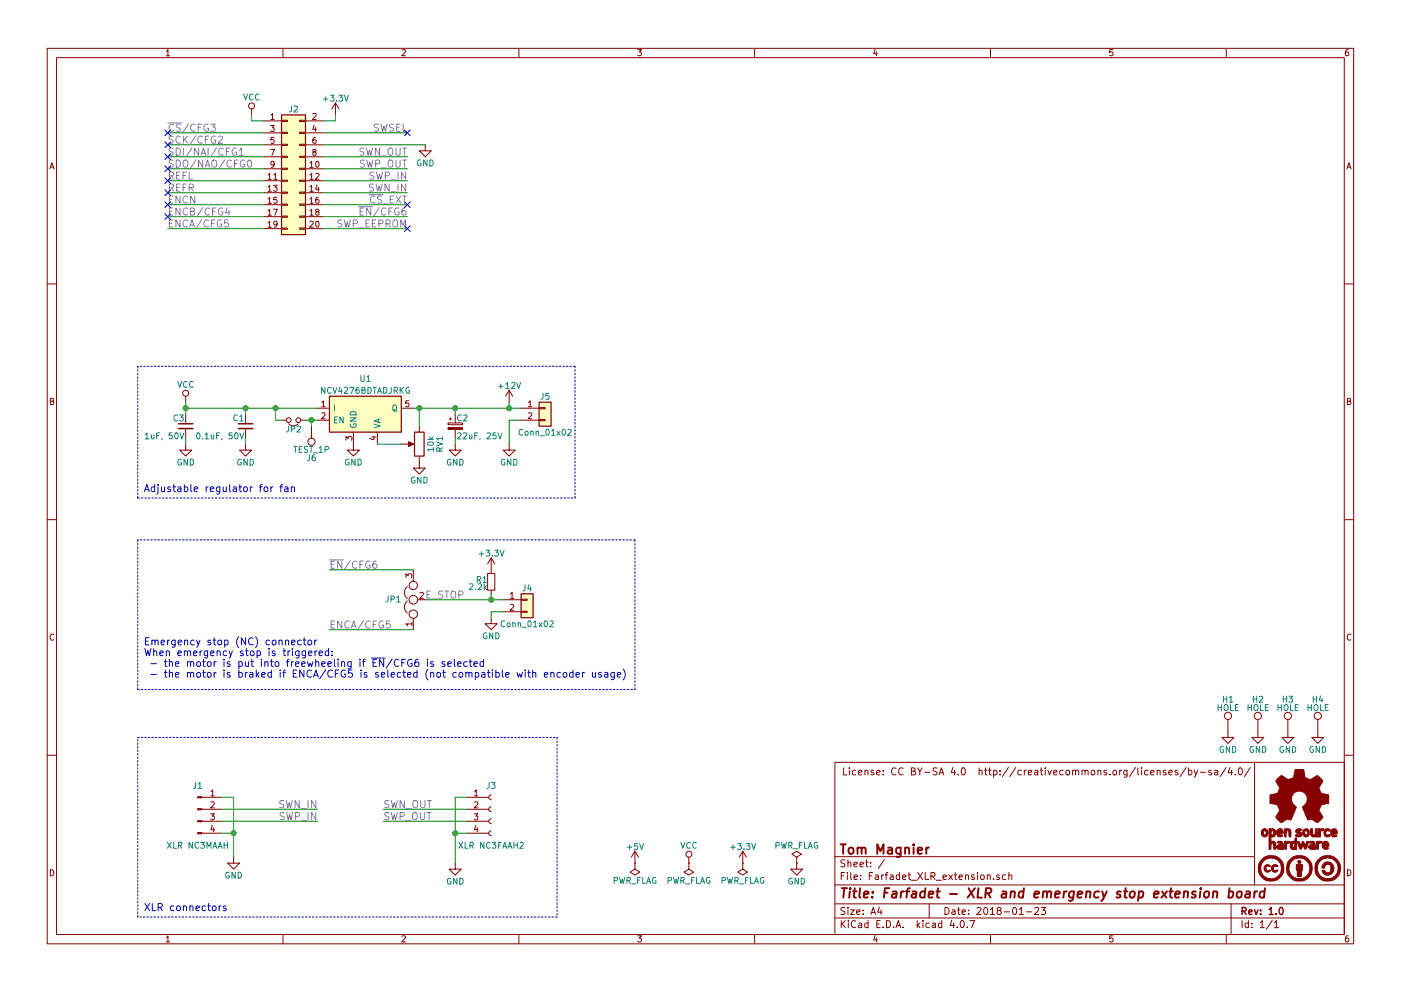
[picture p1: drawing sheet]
EESchema Schematic File Version 2
LIBS:power
LIBS:device
LIBS:switches
LIBS:relays
LIBS:motors
LIBS:transistors
LIBS:conn
LIBS:linear
LIBS:regul
LIBS:74xx
LIBS:cmos4000
LIBS:adc-dac
LIBS:memory
LIBS:xilinx
LIBS:microcontrollers
LIBS:dsp
LIBS:microchip
LIBS:analog_switches
LIBS:motorola
LIBS:texas
LIBS:intel
LIBS:audio
LIBS:interface
LIBS:digital-audio
LIBS:philips
LIBS:display
LIBS:cypress
LIBS:siliconi
LIBS:opto
LIBS:atmel
LIBS:contrib
LIBS:valves
LIBS:tom_kicad
LIBS:Farfadet_XLR_extension-cache
EELAYER 25 0
EELAYER END
$Descr A4 11693 8268
encoding utf-8
Sheet 1 1
Title "Farfadet - XLR and emergency stop extension board"
Date "2018-01-23"
Rev "1.0"
Comp "Tom Magnier"
Comment1 ""
Comment2 ""
Comment3 ""
Comment4 ""
$EndDescr
$Comp
L Conn_02x10_Odd_Even J2
U 1 1
P 2400 1400
F 0 "J2" H 2450 1900 50  0000 C CNN
F 1 "Conn_02x10_Odd_Even" H 2450 800 50  0001 C CNN
F 2 "Socket_Strips:Socket_Strip_Straight_2x10_Pitch1.27mm_SMD" H 2400 1400 50  0001 C CNN
F 3 "" H 2400 1400 50  0001 C CNN
	1    2400 1400
	1    0    0    -1  
$EndComp
Wire Wire Line
	2200 1100 1400 1100
Wire Wire Line
	2200 1200 1400 1200
Wire Wire Line
	2200 1300 1400 1300
Wire Wire Line
	2200 1400 1400 1400
Wire Wire Line
	2200 1500 1400 1500
Wire Wire Line
	2200 1600 1400 1600
Wire Wire Line
	2200 1700 1400 1700
Wire Wire Line
	2200 1800 1400 1800
$Comp
L VCC #PWR01
U 1 1
P 2100 950
F 0 "#PWR01" H 2100 800 50  0001 C CNN
F 1 "VCC" H 2100 1100 50  0000 C CNN
F 2 "" H 2100 950 50  0001 C CNN
F 3 "" H 2100 950 50  0001 C CNN
	1    2100 950 
	1    0    0    -1  
$EndComp
Wire Wire Line
	2100 950  2100 1000
Wire Wire Line
	2100 1000 2200 1000
Text Label 1400 1100 0    60   ~ 0
~CS~/CFG3
Text Label 1400 1200 0    60   ~ 0
SCK/CFG2
Text Label 1400 1300 0    60   ~ 0
SDI/NAI/CFG1
Text Label 1400 1400 0    60   ~ 0
SDO/NAO/CFG0
Text Label 1400 1500 0    60   ~ 0
REFL
Text Label 1400 1600 0    60   ~ 0
REFR
Text Label 1400 1700 0    60   ~ 0
ENCN
Text Label 1400 1800 0    60   ~ 0
ENCB/CFG4
Text Label 1400 1900 0    60   ~ 0
ENCA/CFG5
Wire Wire Line
	1400 1900 2200 1900
$Comp
L +3.3V #PWR02
U 1 1
P 2800 950
F 0 "#PWR02" H 2800 800 50  0001 C CNN
F 1 "+3.3V" H 2800 1090 50  0000 C CNN
F 2 "" H 2800 950 50  0001 C CNN
F 3 "" H 2800 950 50  0001 C CNN
	1    2800 950 
	1    0    0    -1  
$EndComp
Wire Wire Line
	2800 950  2800 1000
Wire Wire Line
	2800 1000 2700 1000
Wire Wire Line
	2700 1100 3400 1100
$Comp
L GND #PWR03
U 1 1
P 3550 1200
F 0 "#PWR03" H 3550 950 50  0001 C CNN
F 1 "GND" H 3550 1050 50  0000 C CNN
F 2 "" H 3550 1200 50  0001 C CNN
F 3 "" H 3550 1200 50  0001 C CNN
	1    3550 1200
	1    0    0    -1  
$EndComp
Wire Wire Line
	2700 1200 3550 1200
Wire Wire Line
	2700 1300 3400 1300
Wire Wire Line
	2700 1400 3400 1400
Wire Wire Line
	2700 1500 3400 1500
Wire Wire Line
	2700 1600 3400 1600
Wire Wire Line
	2700 1700 3400 1700
Wire Wire Line
	2700 1800 3400 1800
Wire Wire Line
	2700 1900 3400 1900
Text Label 3400 1300 2    60   ~ 0
SWN_OUT
Text Label 3400 1400 2    60   ~ 0
SWP_OUT
Text Label 3400 1500 2    60   ~ 0
SWP_IN
Text Label 3400 1600 2    60   ~ 0
SWN_IN
Text Label 3400 1100 2    60   ~ 0
SWSEL
Text Label 3400 1800 2    60   ~ 0
~EN~/CFG6
Text Label 3400 1900 2    60   ~ 0
SWP_EEPROM
$Comp
L Conn_01x04_Male J1
U 1 1
P 1650 6750
F 0 "J1" H 1650 6950 50  0000 C CNN
F 1 "XLR NC3MAAH" H 1650 6450 50  0000 C CNN
F 2 "tom_kicad_lib:Neutrik_XLR_NC3MAAH" H 1650 6750 50  0001 C CNN
F 3 "" H 1650 6750 50  0001 C CNN
	1    1650 6750
	1    0    0    -1  
$EndComp
$Comp
L Conn_01x04_Female J3
U 1 1
P 4100 6750
F 0 "J3" H 4100 6950 50  0000 C CNN
F 1 "XLR NC3FAAH2" H 4100 6450 50  0000 C CNN
F 2 "tom_kicad_lib:Neutrik_XLR_NC3FAAH2" H 4100 6750 50  0001 C CNN
F 3 "" H 4100 6750 50  0001 C CNN
	1    4100 6750
	1    0    0    -1  
$EndComp
Wire Wire Line
	1850 6650 1950 6650
Wire Wire Line
	1950 6650 1950 7150
Wire Wire Line
	1950 6950 1850 6950
$Comp
L GND #PWR04
U 1 1
P 1950 7150
F 0 "#PWR04" H 1950 6900 50  0001 C CNN
F 1 "GND" H 1950 7000 50  0000 C CNN
F 2 "" H 1950 7150 50  0001 C CNN
F 3 "" H 1950 7150 50  0001 C CNN
	1    1950 7150
	1    0    0    -1  
$EndComp
Connection ~ 1950 6950
$Comp
L GND #PWR05
U 1 1
P 3800 7200
F 0 "#PWR05" H 3800 6950 50  0001 C CNN
F 1 "GND" H 3800 7050 50  0000 C CNN
F 2 "" H 3800 7200 50  0001 C CNN
F 3 "" H 3800 7200 50  0001 C CNN
	1    3800 7200
	1    0    0    -1  
$EndComp
Wire Wire Line
	3800 6650 3800 7200
Wire Wire Line
	3800 6950 3900 6950
Wire Wire Line
	3800 6650 3900 6650
Connection ~ 3800 6950
Wire Wire Line
	1850 6750 2650 6750
Wire Wire Line
	1850 6850 2650 6850
Wire Wire Line
	3900 6750 3200 6750
Wire Wire Line
	3900 6850 3200 6850
Text Label 2650 6750 2    60   ~ 0
SWN_IN
Text Label 2650 6850 2    60   ~ 0
SWP_IN
Text Label 3200 6750 0    60   ~ 0
SWN_OUT
Text Label 3200 6850 0    60   ~ 0
SWP_OUT
Wire Notes Line
	1150 6150 4650 6150
Wire Notes Line
	4650 6150 4650 7650
Wire Notes Line
	4650 7650 1150 7650
Wire Notes Line
	1150 7650 1150 6150
Text Notes 1200 7600 0    60   ~ 0
XLR connectors
$Comp
L Conn_01x02 J4
U 1 1
P 4400 5000
F 0 "J4" H 4400 5100 50  0000 C CNN
F 1 "Conn_01x02" H 4400 4800 50  0000 C CNN
F 2 "Connectors_Terminal_Blocks:TerminalBlock_Pheonix_MPT-2.54mm_2pol" H 4400 5000 50  0001 C CNN
F 3 "" H 4400 5000 50  0001 C CNN
	1    4400 5000
	1    0    0    -1  
$EndComp
$Comp
L TEST_1P H4
U 1 1
P 11000 6100
F 0 "H4" H 11000 6370 50  0000 C CNN
F 1 "HOLE" H 11000 6300 50  0000 C CNN
F 2 "Mounting_Holes:MountingHole_3.2mm_M3_Pad_Via" H 11200 6100 50  0001 C CNN
F 3 "" H 11200 6100 50  0001 C CNN
	1    11000 6100
	1    0    0    -1  
$EndComp
$Comp
L GND #PWR06
U 1 1
P 11000 6100
F 0 "#PWR06" H 11000 5850 50  0001 C CNN
F 1 "GND" H 11000 5950 50  0000 C CNN
F 2 "" H 11000 6100 50  0001 C CNN
F 3 "" H 11000 6100 50  0001 C CNN
	1    11000 6100
	1    0    0    -1  
$EndComp
$Comp
L TEST_1P H3
U 1 1
P 10750 6100
F 0 "H3" H 10750 6370 50  0000 C CNN
F 1 "HOLE" H 10750 6300 50  0000 C CNN
F 2 "Mounting_Holes:MountingHole_3.2mm_M3_Pad_Via" H 10950 6100 50  0001 C CNN
F 3 "" H 10950 6100 50  0001 C CNN
	1    10750 6100
	1    0    0    -1  
$EndComp
$Comp
L GND #PWR07
U 1 1
P 10750 6100
F 0 "#PWR07" H 10750 5850 50  0001 C CNN
F 1 "GND" H 10750 5950 50  0000 C CNN
F 2 "" H 10750 6100 50  0001 C CNN
F 3 "" H 10750 6100 50  0001 C CNN
	1    10750 6100
	1    0    0    -1  
$EndComp
$Comp
L TEST_1P H2
U 1 1
P 10500 6100
F 0 "H2" H 10500 6370 50  0000 C CNN
F 1 "HOLE" H 10500 6300 50  0000 C CNN
F 2 "Mounting_Holes:MountingHole_3.2mm_M3_Pad_Via" H 10700 6100 50  0001 C CNN
F 3 "" H 10700 6100 50  0001 C CNN
	1    10500 6100
	1    0    0    -1  
$EndComp
$Comp
L GND #PWR08
U 1 1
P 10500 6100
F 0 "#PWR08" H 10500 5850 50  0001 C CNN
F 1 "GND" H 10500 5950 50  0000 C CNN
F 2 "" H 10500 6100 50  0001 C CNN
F 3 "" H 10500 6100 50  0001 C CNN
	1    10500 6100
	1    0    0    -1  
$EndComp
$Comp
L TEST_1P H1
U 1 1
P 10250 6100
F 0 "H1" H 10250 6370 50  0000 C CNN
F 1 "HOLE" H 10250 6300 50  0000 C CNN
F 2 "Mounting_Holes:MountingHole_3.2mm_M3_Pad_Via" H 10450 6100 50  0001 C CNN
F 3 "" H 10450 6100 50  0001 C CNN
	1    10250 6100
	1    0    0    -1  
$EndComp
$Comp
L GND #PWR09
U 1 1
P 10250 6100
F 0 "#PWR09" H 10250 5850 50  0001 C CNN
F 1 "GND" H 10250 5950 50  0000 C CNN
F 2 "" H 10250 6100 50  0001 C CNN
F 3 "" H 10250 6100 50  0001 C CNN
	1    10250 6100
	1    0    0    -1  
$EndComp
$Comp
L R_Small R1
U 1 1
P 4100 4850
F 0 "R1" H 4130 4870 50  0000 L CNN
F 1 "2.2k" H 4130 4810 50  0000 L CNN
F 2 "Resistors_SMD:R_0603" H 4100 4850 50  0001 C CNN
F 3 "" H 4100 4850 50  0001 C CNN
	1    4100 4850
	-1   0    0    -1  
$EndComp
$Comp
L GND #PWR010
U 1 1
P 4100 5150
F 0 "#PWR010" H 4100 4900 50  0001 C CNN
F 1 "GND" H 4100 5000 50  0000 C CNN
F 2 "" H 4100 5150 50  0001 C CNN
F 3 "" H 4100 5150 50  0001 C CNN
	1    4100 5150
	1    0    0    -1  
$EndComp
Wire Wire Line
	4100 5150 4100 5100
Wire Wire Line
	4100 5100 4200 5100
Wire Wire Line
	4100 4950 4100 5000
Wire Wire Line
	3550 5000 4200 5000
$Comp
L +3.3V #PWR011
U 1 1
P 4100 4750
F 0 "#PWR011" H 4100 4600 50  0001 C CNN
F 1 "+3.3V" H 4100 4890 50  0000 C CNN
F 2 "" H 4100 4750 50  0001 C CNN
F 3 "" H 4100 4750 50  0001 C CNN
	1    4100 4750
	1    0    0    -1  
$EndComp
Connection ~ 4100 5000
Text Notes 1200 5650 0    60   ~ 0
Emergency stop (NC) connector\nWhen emergency stop is triggered:\n - the motor is put into freewheeling if ~EN~/CFG6 is selected \n - the motor is braked if ENCA/CFG5 is selected (not compatible with encoder usage)
Text Label 2750 4750 0    60   ~ 0
~EN~/CFG6
Text Label 2750 5250 0    60   ~ 0
ENCA/CFG5
Wire Wire Line
	2750 5250 3450 5250
Wire Wire Line
	3450 4750 2750 4750
Text Label 3550 5000 0    60   ~ 0
E_STOP
Wire Notes Line
	1150 4500 1150 5750
Wire Notes Line
	1150 5750 5300 5750
Wire Notes Line
	5300 5750 5300 4500
Wire Notes Line
	5300 4500 1150 4500
$Comp
L Jumper_NC_Dual JP1
U 1 1
P 3450 5000
F 0 "JP1" V 3450 5100 50  0000 L CNN
F 1 "Jumper_NC_Dual" H 3450 5100 50  0001 C BNN
F 2 "tom_kicad_lib:Solder_Jumper_3_open" H 3450 5000 50  0001 C CNN
F 3 "" H 3450 5000 50  0001 C CNN
	1    3450 5000
	0    -1   -1   0   
$EndComp
Text Notes 1200 4100 0    60   ~ 0
Adjustable regulator for fan
$Comp
L C_Small C1
U 1 1
P 2050 3550
F 0 "C1" H 2060 3620 50  0000 L CNN
F 1 "0.1uF, 50V" H 2060 3470 50  0000 L CNN
F 2 "Capacitors_SMD:C_0603" H 2050 3550 50  0001 C CNN
F 3 "" H 2050 3550 50  0001 C CNN
	1    2050 3550
	-1   0    0    -1  
$EndComp
Wire Wire Line
	2050 3400 2050 3450
$Comp
L GND #PWR012
U 1 1
P 2950 3700
F 0 "#PWR012" H 2950 3450 50  0001 C CNN
F 1 "GND" H 2950 3550 50  0000 C CNN
F 2 "" H 2950 3700 50  0001 C CNN
F 3 "" H 2950 3700 50  0001 C CNN
	1    2950 3700
	1    0    0    -1  
$EndComp
$Comp
L GND #PWR013
U 1 1
P 2050 3700
F 0 "#PWR013" H 2050 3450 50  0001 C CNN
F 1 "GND" H 2050 3550 50  0000 C CNN
F 2 "" H 2050 3700 50  0001 C CNN
F 3 "" H 2050 3700 50  0001 C CNN
	1    2050 3700
	1    0    0    -1  
$EndComp
Wire Wire Line
	2050 3700 2050 3650
Connection ~ 2050 3400
$Comp
L VCC #PWR014
U 1 1
P 1550 3350
F 0 "#PWR014" H 1550 3200 50  0001 C CNN
F 1 "VCC" H 1550 3500 50  0000 C CNN
F 2 "" H 1550 3350 50  0001 C CNN
F 3 "" H 1550 3350 50  0001 C CNN
	1    1550 3350
	1    0    0    -1  
$EndComp
Wire Wire Line
	1550 3400 2650 3400
$Comp
L CP_Small C2
U 1 1
P 3800 3550
F 0 "C2" H 3810 3620 50  0000 L CNN
F 1 "22uF, 25V" H 3810 3470 50  0000 L CNN
F 2 "Capacitors_SMD:CP_Elec_6.3x4.5" H 3800 3550 50  0001 C CNN
F 3 "" H 3800 3550 50  0001 C CNN
	1    3800 3550
	1    0    0    -1  
$EndComp
$Comp
L Conn_01x02 J5
U 1 1
P 4550 3400
F 0 "J5" H 4550 3500 50  0000 C CNN
F 1 "Conn_01x02" H 4550 3200 50  0000 C CNN
F 2 "Connectors_JST:JST_PH_B2B-PH-K_02x2.00mm_Straight" H 4550 3400 50  0001 C CNN
F 3 "" H 4550 3400 50  0001 C CNN
	1    4550 3400
	1    0    0    -1  
$EndComp
$Comp
L +12V #PWR015
U 1 1
P 4250 3350
F 0 "#PWR015" H 4250 3200 50  0001 C CNN
F 1 "+12V" H 4250 3490 50  0000 C CNN
F 2 "" H 4250 3350 50  0001 C CNN
F 3 "" H 4250 3350 50  0001 C CNN
	1    4250 3350
	1    0    0    -1  
$EndComp
$Comp
L GND #PWR016
U 1 1
P 3800 3700
F 0 "#PWR016" H 3800 3450 50  0001 C CNN
F 1 "GND" H 3800 3550 50  0000 C CNN
F 2 "" H 3800 3700 50  0001 C CNN
F 3 "" H 3800 3700 50  0001 C CNN
	1    3800 3700
	1    0    0    -1  
$EndComp
$Comp
L GND #PWR017
U 1 1
P 4250 3700
F 0 "#PWR017" H 4250 3450 50  0001 C CNN
F 1 "GND" H 4250 3550 50  0000 C CNN
F 2 "" H 4250 3700 50  0001 C CNN
F 3 "" H 4250 3700 50  0001 C CNN
	1    4250 3700
	1    0    0    -1  
$EndComp
Wire Wire Line
	4250 3700 4250 3500
Wire Wire Line
	4250 3500 4350 3500
Wire Wire Line
	3800 3700 3800 3650
Wire Wire Line
	3450 3400 4350 3400
Wire Wire Line
	3800 3400 3800 3450
Connection ~ 3800 3400
Wire Wire Line
	4250 3400 4250 3350
Connection ~ 4250 3400
Wire Notes Line
	1150 4150 4800 4150
Wire Notes Line
	4800 4150 4800 3050
Wire Notes Line
	4800 3050 1150 3050
Wire Notes Line
	1150 3050 1150 4150
$Comp
L PWR_FLAG #FLG018
U 1 1
P 6650 7200
F 0 "#FLG018" H 6650 7275 50  0001 C CNN
F 1 "PWR_FLAG" H 6650 7350 50  0000 C CNN
F 2 "" H 6650 7200 50  0001 C CNN
F 3 "" H 6650 7200 50  0001 C CNN
	1    6650 7200
	1    0    0    -1  
$EndComp
$Comp
L +3.3V #PWR019
U 1 1
P 6200 7200
F 0 "#PWR019" H 6200 7050 50  0001 C CNN
F 1 "+3.3V" H 6200 7340 50  0000 C CNN
F 2 "" H 6200 7200 50  0001 C CNN
F 3 "" H 6200 7200 50  0001 C CNN
	1    6200 7200
	1    0    0    -1  
$EndComp
$Comp
L GND #PWR020
U 1 1
P 6650 7200
F 0 "#PWR020" H 6650 6950 50  0001 C CNN
F 1 "GND" H 6650 7050 50  0000 C CNN
F 2 "" H 6650 7200 50  0001 C CNN
F 3 "" H 6650 7200 50  0001 C CNN
	1    6650 7200
	1    0    0    -1  
$EndComp
$Comp
L PWR_FLAG #FLG021
U 1 1
P 6200 7200
F 0 "#FLG021" H 6200 7275 50  0001 C CNN
F 1 "PWR_FLAG" H 6200 7350 50  0000 C CNN
F 2 "" H 6200 7200 50  0001 C CNN
F 3 "" H 6200 7200 50  0001 C CNN
	1    6200 7200
	1    0    0    1   
$EndComp
$Comp
L PWR_FLAG #FLG022
U 1 1
P 5750 7200
F 0 "#FLG022" H 5750 7275 50  0001 C CNN
F 1 "PWR_FLAG" H 5750 7350 50  0000 C CNN
F 2 "" H 5750 7200 50  0001 C CNN
F 3 "" H 5750 7200 50  0001 C CNN
	1    5750 7200
	1    0    0    1   
$EndComp
$Comp
L VCC #PWR023
U 1 1
P 5750 7200
F 0 "#PWR023" H 5750 7050 50  0001 C CNN
F 1 "VCC" H 5750 7350 50  0000 C CNN
F 2 "" H 5750 7200 50  0001 C CNN
F 3 "" H 5750 7200 50  0001 C CNN
	1    5750 7200
	1    0    0    -1  
$EndComp
$Comp
L PWR_FLAG #FLG024
U 1 1
P 5300 7200
F 0 "#FLG024" H 5300 7275 50  0001 C CNN
F 1 "PWR_FLAG" H 5300 7350 50  0000 C CNN
F 2 "" H 5300 7200 50  0001 C CNN
F 3 "" H 5300 7200 50  0001 C CNN
	1    5300 7200
	1    0    0    1   
$EndComp
$Comp
L +5V #PWR025
U 1 1
P 5300 7200
F 0 "#PWR025" H 5300 7050 50  0001 C CNN
F 1 "+5V" H 5300 7340 50  0000 C CNN
F 2 "" H 5300 7200 50  0001 C CNN
F 3 "" H 5300 7200 50  0001 C CNN
	1    5300 7200
	1    0    0    -1  
$EndComp
NoConn ~ 1400 1100
NoConn ~ 1400 1200
NoConn ~ 1400 1300
NoConn ~ 1400 1400
NoConn ~ 1400 1500
NoConn ~ 1400 1600
NoConn ~ 1400 1700
NoConn ~ 1400 1800
NoConn ~ 3400 1700
NoConn ~ 3400 1900
Text Label 3400 1700 2    60   ~ 0
~CS~_EXT
NoConn ~ 3400 1100
$Comp
L IFX25401TBV U1
U 1 1
P 3050 3400
F 0 "U1" H 3050 3650 50  0000 C CNN
F 1 "NCV4276BDTADJRKG" H 3050 3550 50  0000 C CNN
F 2 "TO_SOT_Packages_SMD:TO-252-4" H 3200 3150 50  0001 L CNN
F 3 "" H 3050 3400 50  0001 C CNN
	1    3050 3400
	1    0    0    -1  
$EndComp
$Comp
L C_Small C3
U 1 1
P 1550 3550
F 0 "C3" H 1560 3620 50  0000 L CNN
F 1 "1uF, 50V" H 1560 3470 50  0000 L CNN
F 2 "Capacitors_SMD:C_0805" H 1550 3550 50  0001 C CNN
F 3 "" H 1550 3550 50  0001 C CNN
	1    1550 3550
	-1   0    0    -1  
$EndComp
Wire Wire Line
	1550 3350 1550 3450
Connection ~ 1550 3400
$Comp
L GND #PWR026
U 1 1
P 1550 3700
F 0 "#PWR026" H 1550 3450 50  0001 C CNN
F 1 "GND" H 1550 3550 50  0000 C CNN
F 2 "" H 1550 3700 50  0001 C CNN
F 3 "" H 1550 3700 50  0001 C CNN
	1    1550 3700
	1    0    0    -1  
$EndComp
Wire Wire Line
	1550 3700 1550 3650
$Comp
L Jumper_NC_Small JP2
U 1 1
P 2450 3500
F 0 "JP2" H 2450 3580 50  0000 C CNN
F 1 "Jumper_NC_Small" H 2460 3440 50  0001 C CNN
F 2 "tom_kicad_lib:Solder_Jumper_2_conn" H 2450 3500 50  0001 C CNN
F 3 "" H 2450 3500 50  0001 C CNN
	1    2450 3500
	1    0    0    1   
$EndComp
Wire Wire Line
	2650 3500 2550 3500
Wire Wire Line
	2350 3500 2300 3500
Wire Wire Line
	2300 3500 2300 3400
Connection ~ 2300 3400
$Comp
L TEST_1P J6
U 1 1
P 2600 3550
F 0 "J6" H 2600 3820 50  0000 C CNN
F 1 "TEST_1P" H 2600 3750 50  0000 C CNN
F 2 "Connectors:PINTST" H 2800 3550 50  0001 C CNN
F 3 "" H 2800 3550 50  0001 C CNN
	1    2600 3550
	-1   0    0    1   
$EndComp
Wire Wire Line
	2600 3550 2600 3500
Connection ~ 2600 3500
$Comp
L POT RV1
U 1 1
P 3500 3700
F 0 "RV1" V 3325 3700 50  0000 C CNN
F 1 "10k" V 3400 3700 50  0000 C CNN
F 2 "Potentiometers:Potentiometer_Trimmer-EVM3E" H 3500 3700 50  0001 C CNN
F 3 "" H 3500 3700 50  0001 C CNN
	1    3500 3700
	-1   0    0    1   
$EndComp
Wire Wire Line
	3500 3400 3500 3550
Connection ~ 3500 3400
Wire Wire Line
	3350 3700 3150 3700
$Comp
L GND #PWR027
U 1 1
P 3500 3850
F 0 "#PWR027" H 3500 3600 50  0001 C CNN
F 1 "GND" H 3500 3700 50  0000 C CNN
F 2 "" H 3500 3850 50  0001 C CNN
F 3 "" H 3500 3850 50  0001 C CNN
	1    3500 3850
	1    0    0    -1  
$EndComp
$EndSCHEMATC
